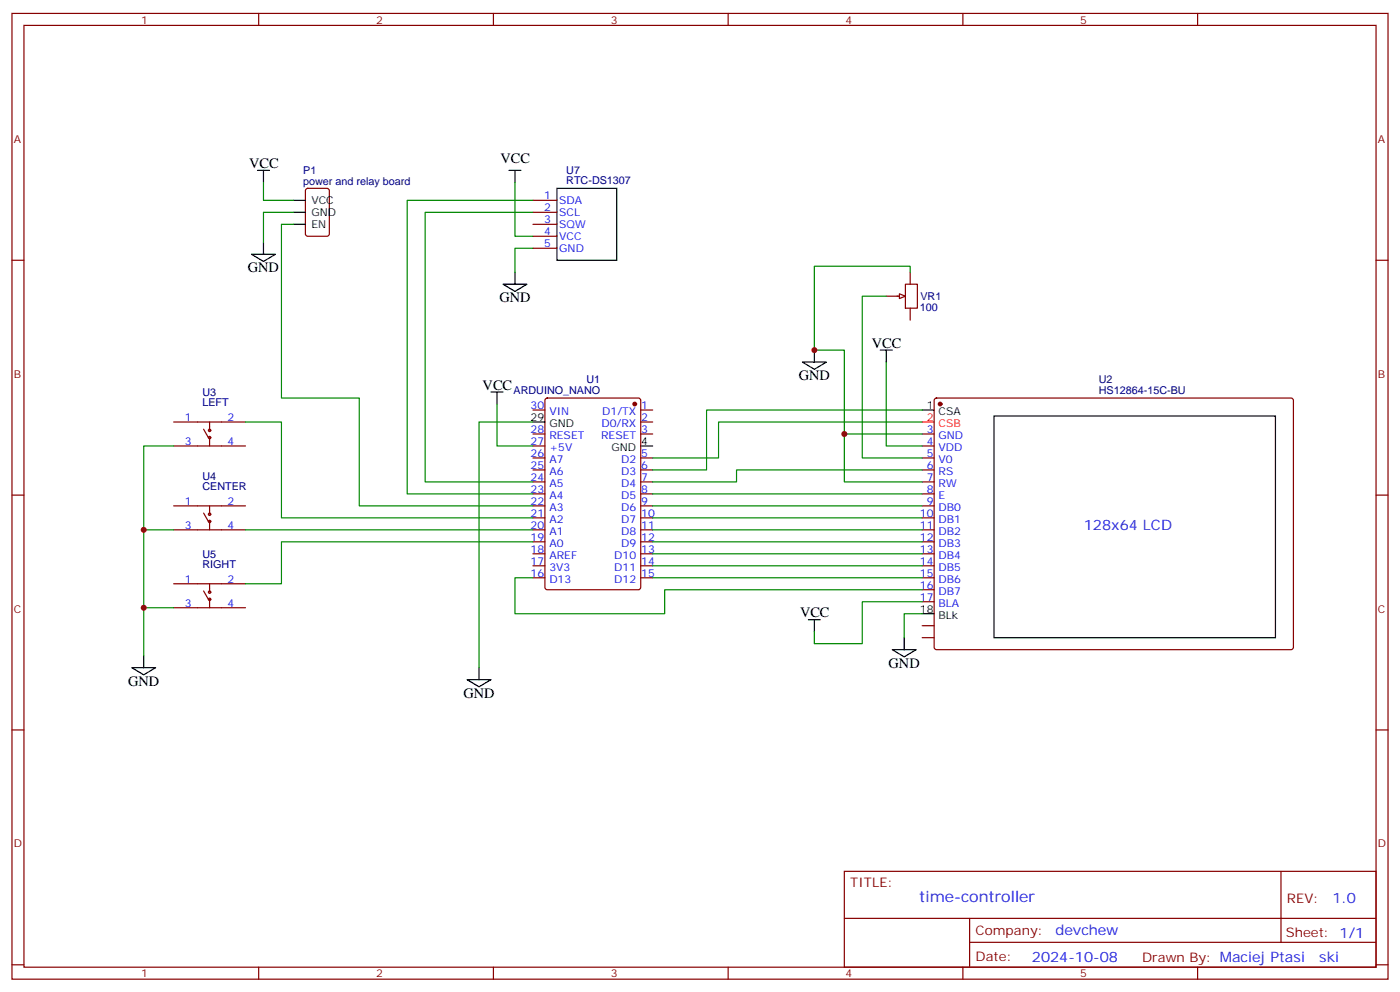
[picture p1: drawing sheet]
<svg xmlns="http://www.w3.org/2000/svg" width="412mm" height="292mm" viewBox="0 0 412 292" stroke-linecap="round" stroke-linejoin="round" font-family="sans-serif">
<g fill="none" stroke="#870000" stroke-width=".35">
<path d="M3.5 4h405.4v284.3h-405.4zM7.1 7.5h398.2v277.3h-398.2zM76.2 4v3.5M145.3 4v3.5M214.5 4v3.5M283.6 4v3.5M352.8 4v3.5M3.5 76.6h3.6M405.3 76.6h3.6M261.1 87.2h4.9M266.7 83.7h3.5v7h-3.5zM268.1 80.2v3.5"/>
<path d="M268.1 90.7v3.6M160.7 117.4l.5-.2h26.8l.7 .4v55.3l-.4 .7h-27.1l-.6-.4-.1-55.3zM275.4 117.4l.5-.2h104.4l.5 .2 .2 .5-.1 72.9-.6 .5-104.7-.1-.4-.6v-72.7zM157 120.7h3.5M157 127.8h3.5M157 134.8h3.5M157 138.4h3.5M157 131.3h3.5M188.7 120.7h3.6M188.7 124.2h3.6M188.7 127.8h3.6M188.7 134.8h3.6"/>
<path d="M188.7 138.4h3.6M271.6 127.8h3.6M271.6 134.8h3.6M271.6 138.4h3.6M271.6 131.3h3.6M3.5 145.8h3.6M157 141.9h3.5M157 145.4h3.5M157 148.9h3.5M157 152.5h3.5M157 156h3.5M157 159.5h3.5"/>
<path d="M188.7 141.9h3.6M188.7 145.4h3.6M188.7 148.9h3.6M188.7 152.5h3.6M188.7 156h3.6M188.7 159.5h3.6M271.6 141.9h3.6M271.6 145.4h3.6M271.6 148.9h3.6M271.6 152.5h3.6M271.6 156h3.6M271.6 159.5h3.6"/>
<path d="M405.3 145.8h3.6M157 163.1h3.5M157 166.6h3.5M157 170.1h3.5M188.7 163.1h3.6M188.7 166.6h3.6M188.7 170.1h3.6M271.6 163.1h3.6M271.6 166.6h3.6M271.6 170.1h3.6M271.6 173.6h3.6M271.6 177.2h3.6"/>
<path d="M271.6 184.2h3.6M271.6 187.7h3.6M3.5 214.9h3.6M405.3 214.9h3.6M248.7 256.5h156.6v28.3h-156.6zM377.3 256.6v20.8M248.7 270.4h156.5M285.6 277.4h119.6M285.6 270.4v14.1M3.5 284.1h3.6M76.2 284.8v3.5M145.3 284.8v3.5"/>
<path d="M214.5 284.8v3.5M283.6 284.8v3.5M352.8 284.8v3.5M405.3 284.1h3.6"/>
</g>
<g fill="#870000" stroke="#870000" stroke-width=".35">
<circle cx="187" cy="119" r=".53"/>
<circle cx="276.9" cy="119" r=".53"/>
</g>
<path d="M236.4 106.6h7l-3.5 2.1zM239.9 103.1v3.5M157 124.2h3.5M188.7 131.3h3.6M271.6 120.7h3.6M292.8 122.5h82.9v65.2h-82.9zM238.1 182.5h3.6M239.9 182.5v3.5M262.8 191.3h7.1l-3.6 2.1zM266.3 187.7v3.6M271.6 180.7h3.6" fill="none" stroke="#000" stroke-width=".35"/>
<path d="M271.6 124.2h3.6" fill="none" stroke="#f00" stroke-width=".35"/>
<g fill="none" stroke="#008700" stroke-width=".35">
<path d="M271.6 120.7h-63.5v17.7h-15.8M271.6 124.2h-59.9v10.6h-19.4M271.6 138.4h-54.6v3.5h-24.7M271.6 127.8h-22.9v14.1h22.9M192.3 145.4h79.3M192.3 148.9h79.3M192.3 152.5h79.3M192.3 156h79.3M192.3 159.5h79.3M157 170.1h-5.3v10.6h44.1v-7.1h75.8M192.3 163.1h79.3M192.3 166.6h79.3"/>
<path d="M192.3 170.1h79.3M271.6 180.7h-5.3v7"/>
</g>
<path d="M264.9 86.5l1.8 .7-1.8 .7z" fill="#f0f0f0" stroke="#870000" stroke-width=".35"/>
<g fill="none" stroke="#008700" stroke-width=".35">
<path d="M77.6 53.7v5.3h8.8M151.7 53.7v15.9h5.3M157 59h-37.1v86.4h37.1M86.4 62.5h-8.8v8.8M86.4 66h-3.5v51.2h22.9v31.7h51.2M157 62.5h-31.8v79.4h31.8M157 73.1h-5.3v7.1M261.1 87.2h-7.1v47.6h17.6M268.1 80.2v-1.8h-28.2v24.7h8.8v24.7M146.4 119v12.3h10.6M261.1 106.6v24.7h10.5M51.2 131.3h-8.9v24.7h8.9"/>
<path d="M72.3 124.2h10.6v28.3h74.1M157 124.2h-15.9v72.4M42.3 156v22.9h8.9M72.3 156h84.7M157 159.5h-74.1v12.4h-10.6M42.3 178.9v14.1M271.6 177.2h-17.6v12.3h-14.1v-3.5"/>
</g>
<g fill="none" stroke="#870000" stroke-width=".35">
<path d="M90.2 55.7l.5-.2h5.6l.7 .4v13l-.4 .6-5.9 .1-.7-.5v-12.9zM157 59h7M157 62.5h7M157 66h7M157 69.6h7M157 73.1h7M51.2 124.2h21.1M51.2 131.3h21.1M60 126.4l1.4 2.4M61.7 124.2v2.5M61.7 128.8v2.5M51.2 148.9h21.1"/>
<path d="M51.2 156h21.1M60 151.1l1.4 2.4M61.7 148.9v2.5M61.7 153.5v2.5M51.2 171.9h21.1M51.2 178.9h21.1M60 174l1.4 2.5M61.7 171.9v2.4M61.7 176.5v2.4"/>
<circle cx="61.7" cy="128.8" r=".35"/>
<circle cx="61.7" cy="126.7" r=".35"/>
<circle cx="61.7" cy="153.5" r=".35"/>
<circle cx="61.7" cy="151.4" r=".35"/>
<circle cx="61.7" cy="176.5" r=".35"/>
<circle cx="61.7" cy="174.3" r=".35"/>
</g>
<g fill="none" stroke="#000" stroke-width=".35">
<path d="M75.8 50.2h3.6M77.6 50.2v3.5M86.4 59h3.6M149.9 50.2h3.6M151.7 50.2v3.5M164 55.5h17.7v21.1h-17.7zM74.1 74.9h7l-3.5 2.1zM77.6 71.3v3.6M86.4 62.5h3.6M86.4 66h3.6M148.2 83.7h7l-3.5 2.1zM151.7 80.2v3.5"/>
<path d="M144.6 115.4h3.6M146.4 115.4v3.6M259.3 103.1h3.5M261.1 103.1v3.5M38.8 196.6h7.1l-3.6 2.1zM42.3 193v3.6M141.1 196.6v3.5M137.6 200.1h7l-3.5 2.1z"/>
</g>
<g fill="#c00">
<circle cx="42.3" cy="156" r=".88"/>
<circle cx="42.3" cy="178.9" r=".88"/>
<circle cx="248.7" cy="127.8" r=".88"/>
<circle cx="239.9" cy="103.1" r=".88"/>
</g>
<text font-size="4.6" fill="#00f" x="270.8" y="265.6">time-controller</text>
<g font-size="4.2">
<text x="73.4" y="49.5">VCC</text>
<text x="147.4" y="48">VCC</text>
<text x="73" y="80.2">GND</text>
<text x="147.1" y="89">GND</text>
<text x="256.8" y="102.4">VCC</text>
<text x="235.3" y="111.9">GND</text>
<text x="142.2" y="114.7">VCC</text>
<text x="235.7" y="181.8">VCC</text>
<text x="261.8" y="196.6">GND</text>
<text x="37.7" y="201.9">GND</text>
<text x="136.5" y="205.4">GND</text>
</g>
<g font-size="4.2" fill="#00f">
<text x="319.3" y="156">128x64 LCD</text>
<text x="392.5" y="265.8">1.0</text>
<text x="310.9" y="275.4">devchew</text>
<text x="304" y="283.2">2024-10-08</text>
<text x="388.6" y="283.1">ski</text>
</g>
<g font-size="3.9" fill="#800">
<text x="250.5" y="261.1">TITLE:</text>
<text x="379.1" y="265.8">REV:</text>
<text x="287.4" y="275.3">Company:</text>
<text x="378.7" y="275.9">Sheet: 1/1</text>
<text x="287.4" y="283">Date:</text>
<text x="336.4" y="283.1">Drawn By: Maciej Ptasi</text>
</g>
<g font-size="3.2" fill="#800">
<text x="41.6" y="6.9">1</text>
<text x="110.8" y="6.9">2</text>
<text x="179.9" y="6.9">3</text>
<text x="249.1" y="6.9">4</text>
<text x="318.2" y="6.9">5</text>
<text x="4.1" y="42.1">A</text>
<text x="405.9" y="42.1">A</text>
<text x="4.1" y="111.2">B</text>
<text x="405.9" y="111.2">B</text>
<text x="4.1" y="180.3">C</text>
<text x="405.9" y="180.3">C</text>
<text x="4.1" y="249.5">D</text>
<text x="405.9" y="249.5">D</text>
<text x="41.6" y="287.8">1</text>
<text x="110.8" y="287.8">2</text>
<text x="179.9" y="287.8">3</text>
<text x="249.1" y="287.8">4</text>
<text x="318.2" y="287.8">5</text>
</g>
<g font-size="3.2" fill="#000080">
<text x="89.3" y="51.2">P1</text>
<text x="166.8" y="51.2">U7</text>
<text x="89.3" y="54.4">power and relay board</text>
<text x="166.8" y="54.2">RTC-DS1307</text>
<text x="271.1" y="88.4">VR1</text>
<text x="270.9" y="91.5">100</text>
<text x="172.8" y="112.8">U1</text>
<text x="323.7" y="112.8">U2</text>
<text x="59.6" y="119.6">LEFT</text>
<text x="59.6" y="116.5">U3</text>
<text x="151.3" y="116">ARDUINO_NANO</text>
<text x="323.7" y="116">HS12864-15C-BU</text>
<text x="59.6" y="141.2">U4</text>
<text x="59.6" y="144.3">CENTER</text>
<text x="59.6" y="167.2">RIGHT</text>
<text x="59.6" y="164.2">U5</text>
</g>
<g font-size="3.2" fill="#00f">
<text x="160.3" y="58.6">1</text>
<text x="160.3" y="62.2">2</text>
<text x="160.3" y="65.7">3</text>
<text x="164.7" y="60">SDA</text>
<text x="164.7" y="63.6">SCL</text>
<text x="160.3" y="69.2">4</text>
<text x="164.7" y="67.1">SQW</text>
<text x="164.7" y="70.6">VCC</text>
<text x="160.3" y="72.7">5</text>
<text x="164.7" y="74.2">GND</text>
<text x="54.4" y="123.9">1</text>
<text x="67" y="123.9">2</text>
<text x="156.3" y="120.4">30</text>
<text x="161.8" y="122.1">VIN</text>
<text x="177.1" y="125.7">D0/RX</text>
<text x="177.4" y="122.1">D1/TX</text>
<text x="188.9" y="120.4">1</text>
<text x="188.9" y="123.9">2</text>
<text x="54.4" y="131">3</text>
<text x="67" y="131">4</text>
<text x="156.3" y="131">27</text>
<text x="156.3" y="127.4">28</text>
<text x="161.8" y="129.2">RESET</text>
<text x="177.1" y="129.2">RESET</text>
<text x="188.9" y="127.4">3</text>
<text x="273" y="127.4">3</text>
<text x="273" y="131">4</text>
<text x="276.5" y="129.2">GND</text>
<text x="156.3" y="134.5">26</text>
<text x="161.8" y="136.2">A7</text>
<text x="161.8" y="132.7">+5V</text>
<text x="183" y="136.2">D2</text>
<text x="188.9" y="134.5">5</text>
<text x="273" y="134.5">5</text>
<text x="276.5" y="132.7">VDD</text>
<text x="276.5" y="136.2">V0</text>
<text x="156.3" y="141.5">24</text>
<text x="156.3" y="138">25</text>
<text x="161.8" y="143.3">A5</text>
<text x="161.8" y="139.8">A6</text>
<text x="183" y="139.8">D3</text>
<text x="183" y="143.3">D4</text>
<text x="188.9" y="138">6</text>
<text x="188.9" y="141.5">7</text>
<text x="273" y="138">6</text>
<text x="273" y="141.5">7</text>
<text x="276.5" y="139.8">RS</text>
<text x="276.5" y="143.3">RW</text>
<text x="54.4" y="148.6">1</text>
<text x="67" y="148.6">2</text>
<text x="156.3" y="148.6">22</text>
<text x="156.3" y="145.1">23</text>
<text x="161.8" y="146.8">A4</text>
<text x="183" y="146.8">D5</text>
<text x="188.9" y="145.1">8</text>
<text x="188.9" y="148.6">9</text>
<text x="273" y="145.1">8</text>
<text x="273" y="148.6">9</text>
<text x="276.5" y="146.8">E</text>
<text x="54.4" y="155.6">3</text>
<text x="67" y="155.6">4</text>
<text x="156.3" y="155.6">20</text>
<text x="156.3" y="152.1">21</text>
<text x="161.8" y="153.9">A2</text>
<text x="161.8" y="150.4">A3</text>
<text x="183" y="150.4">D6</text>
<text x="183" y="153.9">D7</text>
<text x="188.9" y="152.1">10</text>
<text x="188.9" y="155.6">11</text>
<text x="271" y="152.1">10</text>
<text x="271" y="155.6">11</text>
<text x="276.5" y="150.4">DB0</text>
<text x="276.5" y="153.9">DB1</text>
<text x="156.3" y="159.2">19</text>
<text x="161.8" y="160.9">A0</text>
<text x="161.8" y="157.4">A1</text>
<text x="183" y="157.4">D8</text>
<text x="183" y="160.9">D9</text>
<text x="188.9" y="159.2">12</text>
<text x="271" y="159.2">12</text>
<text x="276.5" y="157.4">DB2</text>
<text x="276.5" y="160.9">DB3</text>
<text x="156.3" y="166.2">17</text>
<text x="156.3" y="162.7">18</text>
<text x="161.8" y="168">3V3</text>
<text x="161.8" y="164.5">AREF</text>
<text x="181" y="164.5">D10</text>
<text x="181" y="168">D11</text>
<text x="188.9" y="162.7">13</text>
<text x="188.9" y="166.2">14</text>
<text x="271" y="162.7">13</text>
<text x="271" y="166.2">14</text>
<text x="276.5" y="164.5">DB4</text>
<text x="276.5" y="168">DB5</text>
<text x="54.4" y="171.5">1</text>
<text x="67" y="171.5">2</text>
<text x="156.3" y="169.8">16</text>
<text x="161.8" y="171.5">D13</text>
<text x="181" y="171.5">D12</text>
<text x="188.9" y="169.8">15</text>
<text x="271" y="169.8">15</text>
<text x="271" y="173.3">16</text>
<text x="276.5" y="171.5">DB6</text>
<text x="54.4" y="178.6">3</text>
<text x="67" y="178.6">4</text>
<text x="271" y="176.8">17</text>
<text x="276.5" y="175">DB7</text>
<text x="276.5" y="178.6">BLA</text>
</g>
<g font-size="3.2">
<text x="91.7" y="60">VCC</text>
<text x="91.7" y="63.6">GND</text>
<text x="91.7" y="67.1">EN</text>
<text x="156.3" y="123.9">29</text>
<text x="161.8" y="125.7">GND</text>
<text x="273" y="120.4">1</text>
<text x="276.5" y="122.1">CSA</text>
<text x="188.9" y="131">4</text>
<text x="180.1" y="132.7">GND</text>
<text x="271" y="180.3">18</text>
<text x="276.5" y="182.1">BLk</text>
</g>
<g font-size="3.2" fill="#f00">
<text x="273" y="123.9">2</text>
<text x="276.5" y="125.7">CSB</text>
</g>
</svg>
